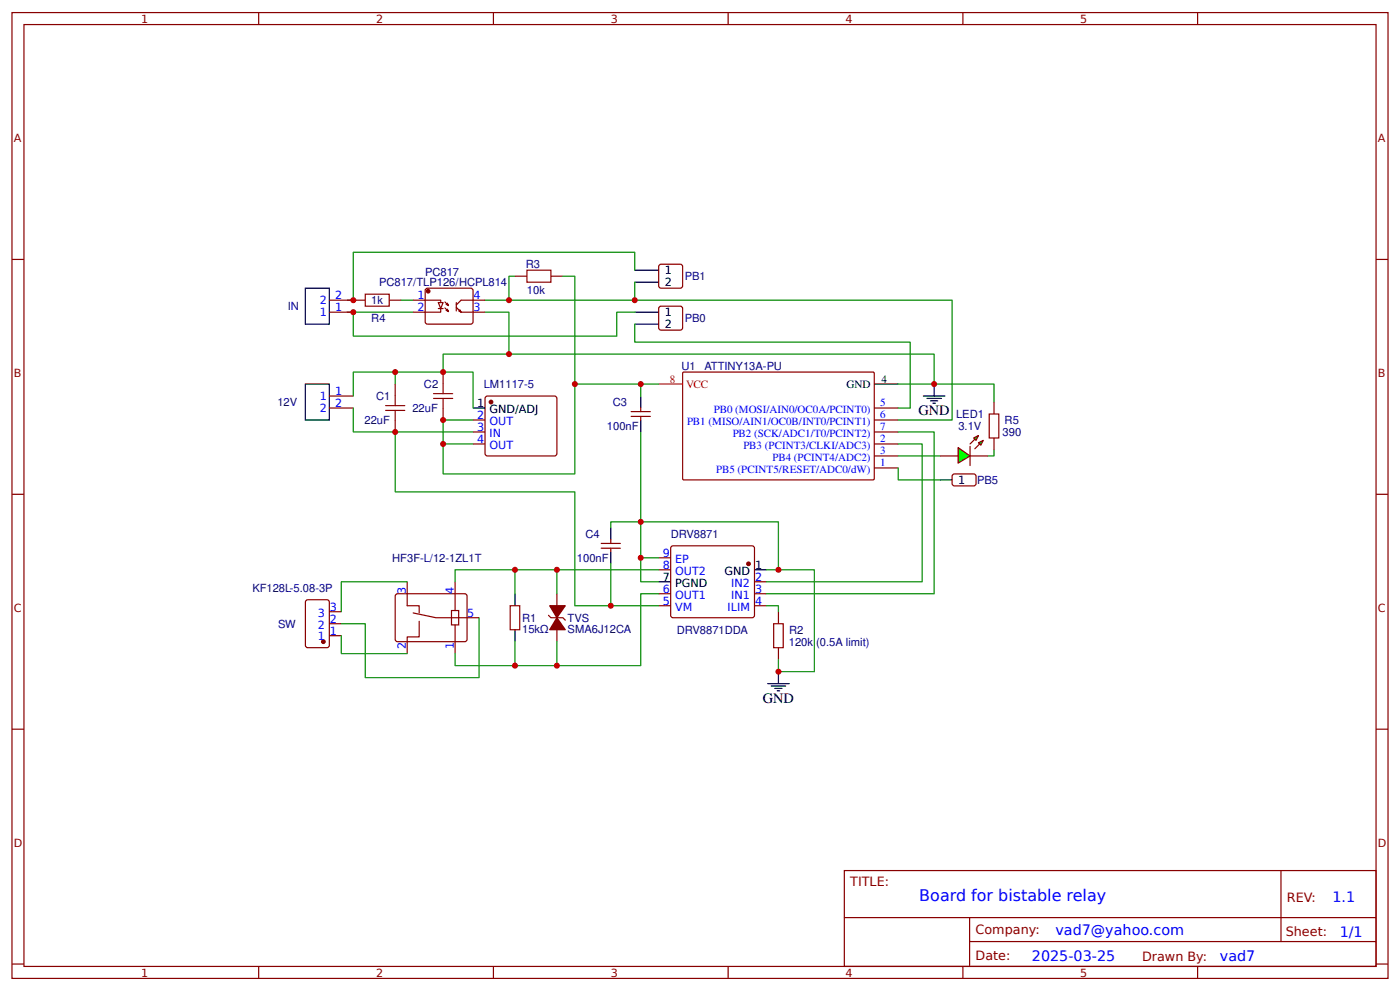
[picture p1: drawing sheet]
<svg xmlns="http://www.w3.org/2000/svg" width="309mm" height="219mm" viewBox="0 0 309 219" stroke-linecap="round" stroke-linejoin="round" font-family="sans-serif">
<g fill="none" stroke="#800" stroke-width=".26">
<path d="M2.6 2.8h304.1v213.2h-304.1zM5.3 5.4h298.7v208h-298.7zM57.1 2.8v2.6M109 2.8v2.6M160.9 2.8v2.6M212.7 2.8v2.6M264.6 2.8v2.6M2.6 57.3h2.7M145.6 58.6l.4-.3 4.6 .1 .2 .5-.1 4.5-.4 .2h-4.5l-.3-.5zM304 57.3h2.7M72.8 66.3h7.9M72.8 68.9h5.3"/>
<path d="M86 66.3h2.6M91.3 66.3h6.1v.5M94.2 63.7h10l.3 .5-.1 7.1-.4 .3-9.8-.1-.3-.5v-6.8zM96.8 66.8h1.1l-.5 1.3zM96.8 68.1h1.1M97.4 68.1v.8h-6.1M98.3 66.7l.8 .8-.3-.6M98.3 68l.8 .8-.3-.5M98.6 67.2l.5 .3M98.6 68.5l.5 .3M100.8 67.9l1.1 1-.3-.5M100.8 66.8v1.9"/>
<path d="M101.3 68.7l.6 .2h5.3M107.2 66.3h-5.3l-1.1 1M113.8 61h2.6M121.7 61h2.7M145.6 67.9l.4-.3 4.6 .1 .2 .4-.1 4.5-.4 .3-4.5-.1-.3-.4zM72.8 87.4h5.3M72.8 90.1h5.3M87.3 84.8v2.6M87.3 92.7v2.7M97.9 82.2v2.6M97.9 90.1v2.6M104.5 95.4h2.7"/>
<path d="M104.5 92.7h2.7M104.5 98h2.7M107.2 87.7l.5-.3 15.1 .1 .2 .5v12.4l-.5 .3-15.1-.1-.2-.5zM139.4 90.9h4.3M139.4 91.9h4.3M141.6 90.1v.8M141.6 91.9v.8M150.9 82.2h42.1l.1 .2v23.4l-.2 .2-42-.1-.1-.2v-23.3zM193.1 90.1h5.3M193.1 95.4h5.3M193.1 92.7h5.3M193.1 98h5.3"/>
<path d="M219.6 88.8v2.6M219.6 96.7v2.7M2.6 109.1h2.7M132.8 120h4.3M134.9 119.2v.8M193.1 100.7h5.3M193.1 103.3h5.3M207.7 100.7h4M210.4 104.9l.5-.3 4.5 .1 .2 .5v1.8l-.5 .3-4.5-.1-.3-.4zM214.3 100.7h4M304 109.1h2.7M67.7 132.5l4.5-.1 .5 .3 .1 9.8-.3 .4-4.5 .1-.5-.3v-9.7z"/>
<path d="M72.8 137.7h2.6M72.8 135.1h2.6M87.6 131.2h15.3l.3 .4-.1 9.8-.4 .3-15.1-.1-.3-.4v-9.6zM90 128.5v5.2h2.6v1.6M91.3 135.3l5 1.1h9.5M92.6 137.2v3.4h-2.6v3.7M99.7 134.8h1.6v3.2h-1.6zM100.5 128.5v6.3M100.5 138v6.3M112.7 133.7h2.1v5.3h-2.1zM121.2 135.9l.5 .5h2.7l.5 .5M123 131.1v4"/>
<path d="M123 137.7v4M132.8 121h4.3M134.9 121v.8M145.5 131.1h2.7M145.5 133.7h2.7M145.5 125.8h2.7M145.5 123.2h2.7M148.4 120.6h18l.3 .4-.1 15.1-.4 .3-17.8-.1-.2-.4v-14.9zM166.7 128.5h2.6M166.7 131.1h2.6M166.7 133.7h2.6M172 135.1v2.6"/>
<path d="M72.8 140.4h2.6M172 143v2.7M2.6 161h2.7M304 161h2.7M186.5 192.2h117.5v21.2h-117.5zM283 192.2v15.7M2.6 212.9h2.7M57.1 213.4v2.6M109 213.4v2.6M160.9 213.4v2.6M186.6 202.6h117.3M212.7 213.4v2.6"/>
<path d="M214.2 207.9h89.7M214.2 202.6v10.6M264.6 213.4v2.6M304 212.9h2.7"/>
</g>
<g fill="none" stroke="#000" stroke-width=".26">
<path d="M140.2 59.7h5.3M67.5 63.6h5.3v8h-5.3zM140.2 62.3h5.3M140.2 68.9h5.3M140.2 71.6h5.3M67.5 84.8h5.3v7.9h-5.3zM104.5 90.1h2.7M141.6 87.4v2.7M141.6 92.7v2.7M193.1 84.8h5.3M204 87.4h4.8M204.8 88h3.2"/>
<path d="M205.6 88.5h1.6M206.1 89h.5M206.4 84.8v2.6M134.9 116.5v2.7M207.7 106h2.6M113.8 131.1v2.6M113.8 139v2.7M134.9 121.8v2.7M145.5 128.5h2.7M166.7 125.8h2.6M169.6 150.9h4.8M170.4 151.5h3.2"/>
<path d="M171.2 152h1.6M171.7 152.5h.5M172 148.3v2.6"/>
</g>
<g fill="#800" stroke="#800" stroke-width=".26">
<path d="M121.4 133.7h3.5l-1.9 2.7z"/>
<path d="M123 136.4l1.9 2.6h-3.5z"/>
<circle cx="165.4" cy="124.5" r=".4"/>
<circle cx="108.5" cy="88.8" r=".4"/>
<circle cx="71.4" cy="141.7" r=".4"/>
<circle cx="94.6" cy="64.3" r=".4"/>
</g>
<path d="M145.5 84.8h5.3" fill="none" stroke="#f00" stroke-width=".26"/>
<path d="M116.4 59.7h5.3v2.6h-5.3zM80.7 65h5.3v2.6h-5.3zM85.2 90.6h4.2M85.2 89.6h4.2M87.3 87.4v2.2M87.3 90.6v2.1M95.8 88h4.2M95.8 86.9h4.2M97.9 84.8v2.1M97.9 88v2.1M218.5 91.4h2.2v5.3h-2.2zM170.9 137.7h2.1v5.3h-2.1z" fill="none" stroke="#a00000" stroke-width=".26"/>
<g fill="none" stroke="#080" stroke-width=".26">
<path d="M140.2 59.7v-4h-62.1v10.6h-1.4M76.7 68.9h14.6M78.1 68.9v5.3h58.2v-5.3h3.9M88.6 66.3h2.7M107.2 66.3h103.1v26.4h-11.9M107.2 68.9h5.2v9.3M113.8 61h-1.4v5.3M124.4 61h2.6v23.8M140.2 71.6v3.9h60.9v14.6h-2.7M140.2 62.3v4M78.1 90.1v5.3h26.4M78.1 87.4v-5.2h26.4v7.9"/>
<path d="M87.3 95.4v13.2h39.7v25.1h18.5M87.3 82.2v2.6M97.9 82.2v-4h108.5v6.6h-8M104.5 92.7h-6.6v5.3h6.6M127 84.8v19.8h-29.1v-6.6M127 84.8h14.6M141.6 95.4v19.8h-6.7v1.3M145.5 84.8h-3.9v2.6M198.4 95.4h8v35.7h-37.1M198.4 98h5.3v30.5h-34.4M198.4 103.3v2.7h9.3M90 128.5h-14.6v6.6"/>
<path d="M105.8 136.4v13.2h-25.1v-11.9h-5.3M113.8 125.8v5.3M123 125.8v5.3M134.9 124.5v9.2M141.6 123.2h3.9M145.5 125.8h-45v2.7M145.5 131.1h-3.9v15.9h-41.1v-2.7M169.3 125.8h2.7v-10.6h-30.4v13.3h3.9M169.3 133.7h2.7v1.4M172 125.8h7.9v22.5h-7.9v-2.6M75.4 140.4v3.9h14.6M113.8 141.7v5.3"/>
<path d="M123 141.7v5.3"/>
</g>
<g fill="#0f0" stroke="#800" stroke-width=".26">
<path d="M216.2 97.8l1-.6-.5 1.1z"/>
<path d="M215.1 96.7l1.1-.5-.6 1z"/>
</g>
<g fill="#800" stroke="#800" stroke-width=".26">
<path d="M215.4 99.1l1-1.1z"/>
<path d="M214.3 98l1.1-1z"/>
</g>
<path d="M214.3 98.6v4.2" fill="none" stroke="#800" stroke-width=".26"/>
<path d="M211.7 98.8l2.6 1.9-2.6 1.6z" fill="#0f0" stroke="#800" stroke-width=".26"/>
<path d="M206.4 84.8h13.2v4M219.6 99.4v1.3h-1.3M198.4 100.7h9.3" fill="none" stroke="#080" stroke-width=".26"/>
<g fill="#c00">
<circle cx="87.3" cy="95.4" r=".66"/>
<circle cx="87.3" cy="82.2" r=".66"/>
<circle cx="97.9" cy="92.7" r=".66"/>
<circle cx="97.9" cy="82.2" r=".66"/>
<circle cx="123" cy="147" r=".66"/>
<circle cx="123" cy="125.8" r=".66"/>
<circle cx="113.8" cy="125.8" r=".66"/>
<circle cx="113.8" cy="147" r=".66"/>
<circle cx="141.6" cy="115.2" r=".66"/>
<circle cx="141.6" cy="123.2" r=".66"/>
<circle cx="172" cy="125.8" r=".66"/>
<circle cx="172" cy="148.3" r=".66"/>
<circle cx="97.9" cy="98" r=".66"/>
<circle cx="206.4" cy="84.8" r=".66"/>
<circle cx="112.4" cy="66.3" r=".66"/>
<circle cx="140.2" cy="66.3" r=".66"/>
<circle cx="78.1" cy="66.3" r=".66"/>
<circle cx="78.1" cy="68.9" r=".66"/>
<circle cx="112.4" cy="78.2" r=".66"/>
<circle cx="134.9" cy="133.7" r=".66"/>
<circle cx="141.6" cy="84.8" r=".66"/>
<circle cx="127" cy="84.8" r=".66"/>
</g>
<text font-size="3.5" fill="#00f" x="203.1" y="199">Board for bistable relay</text>
<g font-size="3.2">
<text x="202.9" y="91.7">GND</text>
<text x="168.5" y="155.2">GND</text>
</g>
<g font-size="3.2" fill="#00f">
<text x="294.4" y="199.2">1.1</text>
<text x="233.2" y="206.3">vad7@yahoo.com</text>
<text x="296" y="206.9">1/1</text>
<text x="228" y="212.2">2025-03-25</text>
<text x="269.5" y="212.1">vad7</text>
</g>
<g font-size="2.8" fill="#800">
<text x="187.9" y="195.7">TITLE:</text>
<text x="284.3" y="199.2">REV:</text>
<text x="215.5" y="206.3">Company:</text>
<text x="284.1" y="206.8">Sheet:</text>
<text x="215.5" y="212.1">Date:</text>
<text x="252.3" y="212.1">Drawn By:</text>
</g>
<g font-size="2.5" fill="#800">
<text x="31.2" y="5">1</text>
<text x="83.1" y="5">2</text>
<text x="134.9" y="5">3</text>
<text x="186.8" y="5">4</text>
<text x="238.7" y="5">5</text>
<text x="3" y="31.4">A</text>
<text x="304.4" y="31.4">A</text>
<text x="3" y="83.2">B</text>
<text x="304.4" y="83.2">B</text>
<text x="3" y="135.1">C</text>
<text x="304.4" y="135.1">C</text>
<text x="3" y="186.9">D</text>
<text x="304.4" y="186.9">D</text>
<text x="31.2" y="215.6">1</text>
<text x="83.1" y="215.6">2</text>
<text x="134.9" y="215.6">3</text>
<text x="186.8" y="215.6">4</text>
<text x="238.7" y="215.6">5</text>
</g>
<g font-size="2.5" fill="#000080">
<text x="116.2" y="59.2">R3</text>
<text x="83.8" y="63.2">PC817/TLP126/HCPL814</text>
<text x="93.9" y="60.9">PC817</text>
<text x="116.4" y="64.8">10k</text>
<text x="151.3" y="61.8">PB1</text>
<text x="63.6" y="68.5">IN</text>
<text x="82" y="67.1">1k</text>
<text x="82" y="71.2">R4</text>
<text x="151.3" y="71.1">PB0</text>
<text x="150.6" y="81.7">U1</text>
<text x="155.6" y="81.7">ATTINY13A-PU</text>
<text x="61.3" y="89.6">12V</text>
<text x="83.1" y="88.3">C1</text>
<text x="93.7" y="85.7">C2</text>
<text x="106.9" y="85.6">LM1117-5</text>
<text x="135.4" y="89.6">C3</text>
<text x="80.5" y="93.6">22uF</text>
<text x="91.1" y="91">22uF</text>
<text x="134.1" y="94.9">100nF</text>
<text x="211.2" y="92.3">LED1</text>
<text x="211.7" y="94.9">3.1V</text>
<text x="222" y="93.6">R5</text>
<text x="221.5" y="96.2">390</text>
<text x="215.9" y="106.8">PB5</text>
<text x="129.3" y="118.7">C4</text>
<text x="148.2" y="118.7">DRV8871</text>
<text x="86.7" y="124">HF3F-L/12-1ZL1T</text>
<text x="127.5" y="124">100nF</text>
<text x="55.8" y="130.6">KF128L-5.08-3P</text>
<text x="115.4" y="137.2">R1</text>
<text x="125.4" y="137.2">TVS</text>
<text x="61.4" y="138.7">SW</text>
<text x="115.4" y="139.7">15kΩ</text>
<text x="125.4" y="139.7">SMA6J12CA</text>
<text x="149.5" y="139.9">DRV8871DDA</text>
<text x="174.3" y="142.5">120k (0.5A limit)</text>
<text x="174.4" y="139.9">R2</text>
</g>
<g font-size="2.5">
<text x="146.8" y="60.5">1</text>
<text x="146.8" y="63.1">2</text>
<text x="146.8" y="69.7">1</text>
<text x="146.8" y="72.4">2</text>
<text x="105.5" y="89.8">1</text>
<text x="187" y="85.6">GND</text>
<text x="194.7" y="84.5">4</text>
<text x="108.1" y="91.1">GND/ADJ</text>
<text x="211.7" y="106.8">1</text>
<text x="166.8" y="125.5">1</text>
<text x="146.5" y="128.2">7</text>
<text x="149.1" y="129.5">PGND</text>
<text x="160" y="126.9">GND</text>
</g>
<g font-size="2.5" fill="#00f">
<text x="70.7" y="69.7">1</text>
<text x="70.7" y="67.1">2</text>
<text x="74.1" y="68.7">1</text>
<text x="74.1" y="66">2</text>
<text x="92.2" y="66">1</text>
<text x="92.2" y="68.7">2</text>
<text x="104.6" y="68.7">3</text>
<text x="104.6" y="66">4</text>
<text x="70.7" y="88.2">1</text>
<text x="74.1" y="87.2">1</text>
<text x="74.1" y="89.8">2</text>
<text x="70.7" y="90.9">2</text>
<text x="105.5" y="92.5">2</text>
<text x="105.5" y="95.1">3</text>
<text x="108.1" y="93.8">OUT</text>
<text x="105.5" y="97.8">4</text>
<text x="108.1" y="96.4">IN</text>
<text x="108.1" y="99.1">OUT</text>
<text x="146.5" y="125.5">8</text>
<text x="146.5" y="122.9">9</text>
<text x="149.1" y="124.2">EP</text>
<text x="89.7" y="131.1" transform="rotate(-90 89.7 131.1)">3</text>
<text x="100.3" y="131.1" transform="rotate(-90 100.3 131.1)">4</text>
<text x="146.5" y="130.8">6</text>
<text x="149.1" y="126.9">OUT2</text>
<text x="161.6" y="129.5">IN2</text>
<text x="166.8" y="128.2">2</text>
<text x="166.8" y="130.8">3</text>
<text x="70.2" y="136.1">3</text>
<text x="72.9" y="137.5">2</text>
<text x="72.9" y="134.8">3</text>
<text x="103.2" y="136.1">5</text>
<text x="146.5" y="133.5">5</text>
<text x="149.1" y="134.8">VM</text>
<text x="149.1" y="132.2">OUT1</text>
<text x="160.7" y="134.8">ILIM</text>
<text x="161.6" y="132.2">IN1</text>
<text x="166.8" y="133.5">4</text>
<text x="70.2" y="141.4">1</text>
<text x="70.2" y="138.8">2</text>
<text x="72.9" y="140.1">1</text>
<text x="89.7" y="143.3" transform="rotate(-90 89.7 143.3)">2</text>
<text x="100.3" y="143.3" transform="rotate(-90 100.3 143.3)">1</text>
</g>
<g font-size="2.5" fill="#f00">
<text x="148" y="84.5">8</text>
<text x="151.6" y="85.6">VCC</text>
</g>
<g font-size="2.4" fill="#00f">
<text x="194.5" y="89.6">5</text>
<text x="151.8" y="93.9">PB1 (MISO/AIN1/OC0B/INT0/PCINT1)</text>
<text x="157.7" y="91.3">PB0 (MOSI/AIN0/OC0A/PCINT0)</text>
<text x="194.5" y="94.9">7</text>
<text x="194.5" y="92.2">6</text>
<text x="161.9" y="96.6">PB2 (SCK/ADC1/T0/PCINT2)</text>
<text x="164.2" y="99.2">PB3 (PCINT3/CLKI/ADC3)</text>
<text x="170.7" y="101.9">PB4 (PCINT4/ADC2)</text>
<text x="194.5" y="100.1">3</text>
<text x="194.5" y="97.5">2</text>
<text x="158.2" y="104.5">PB5 (PCINT5/RESET/ADC0/dW)</text>
<text x="194.5" y="102.8">1</text>
</g>
</svg>
